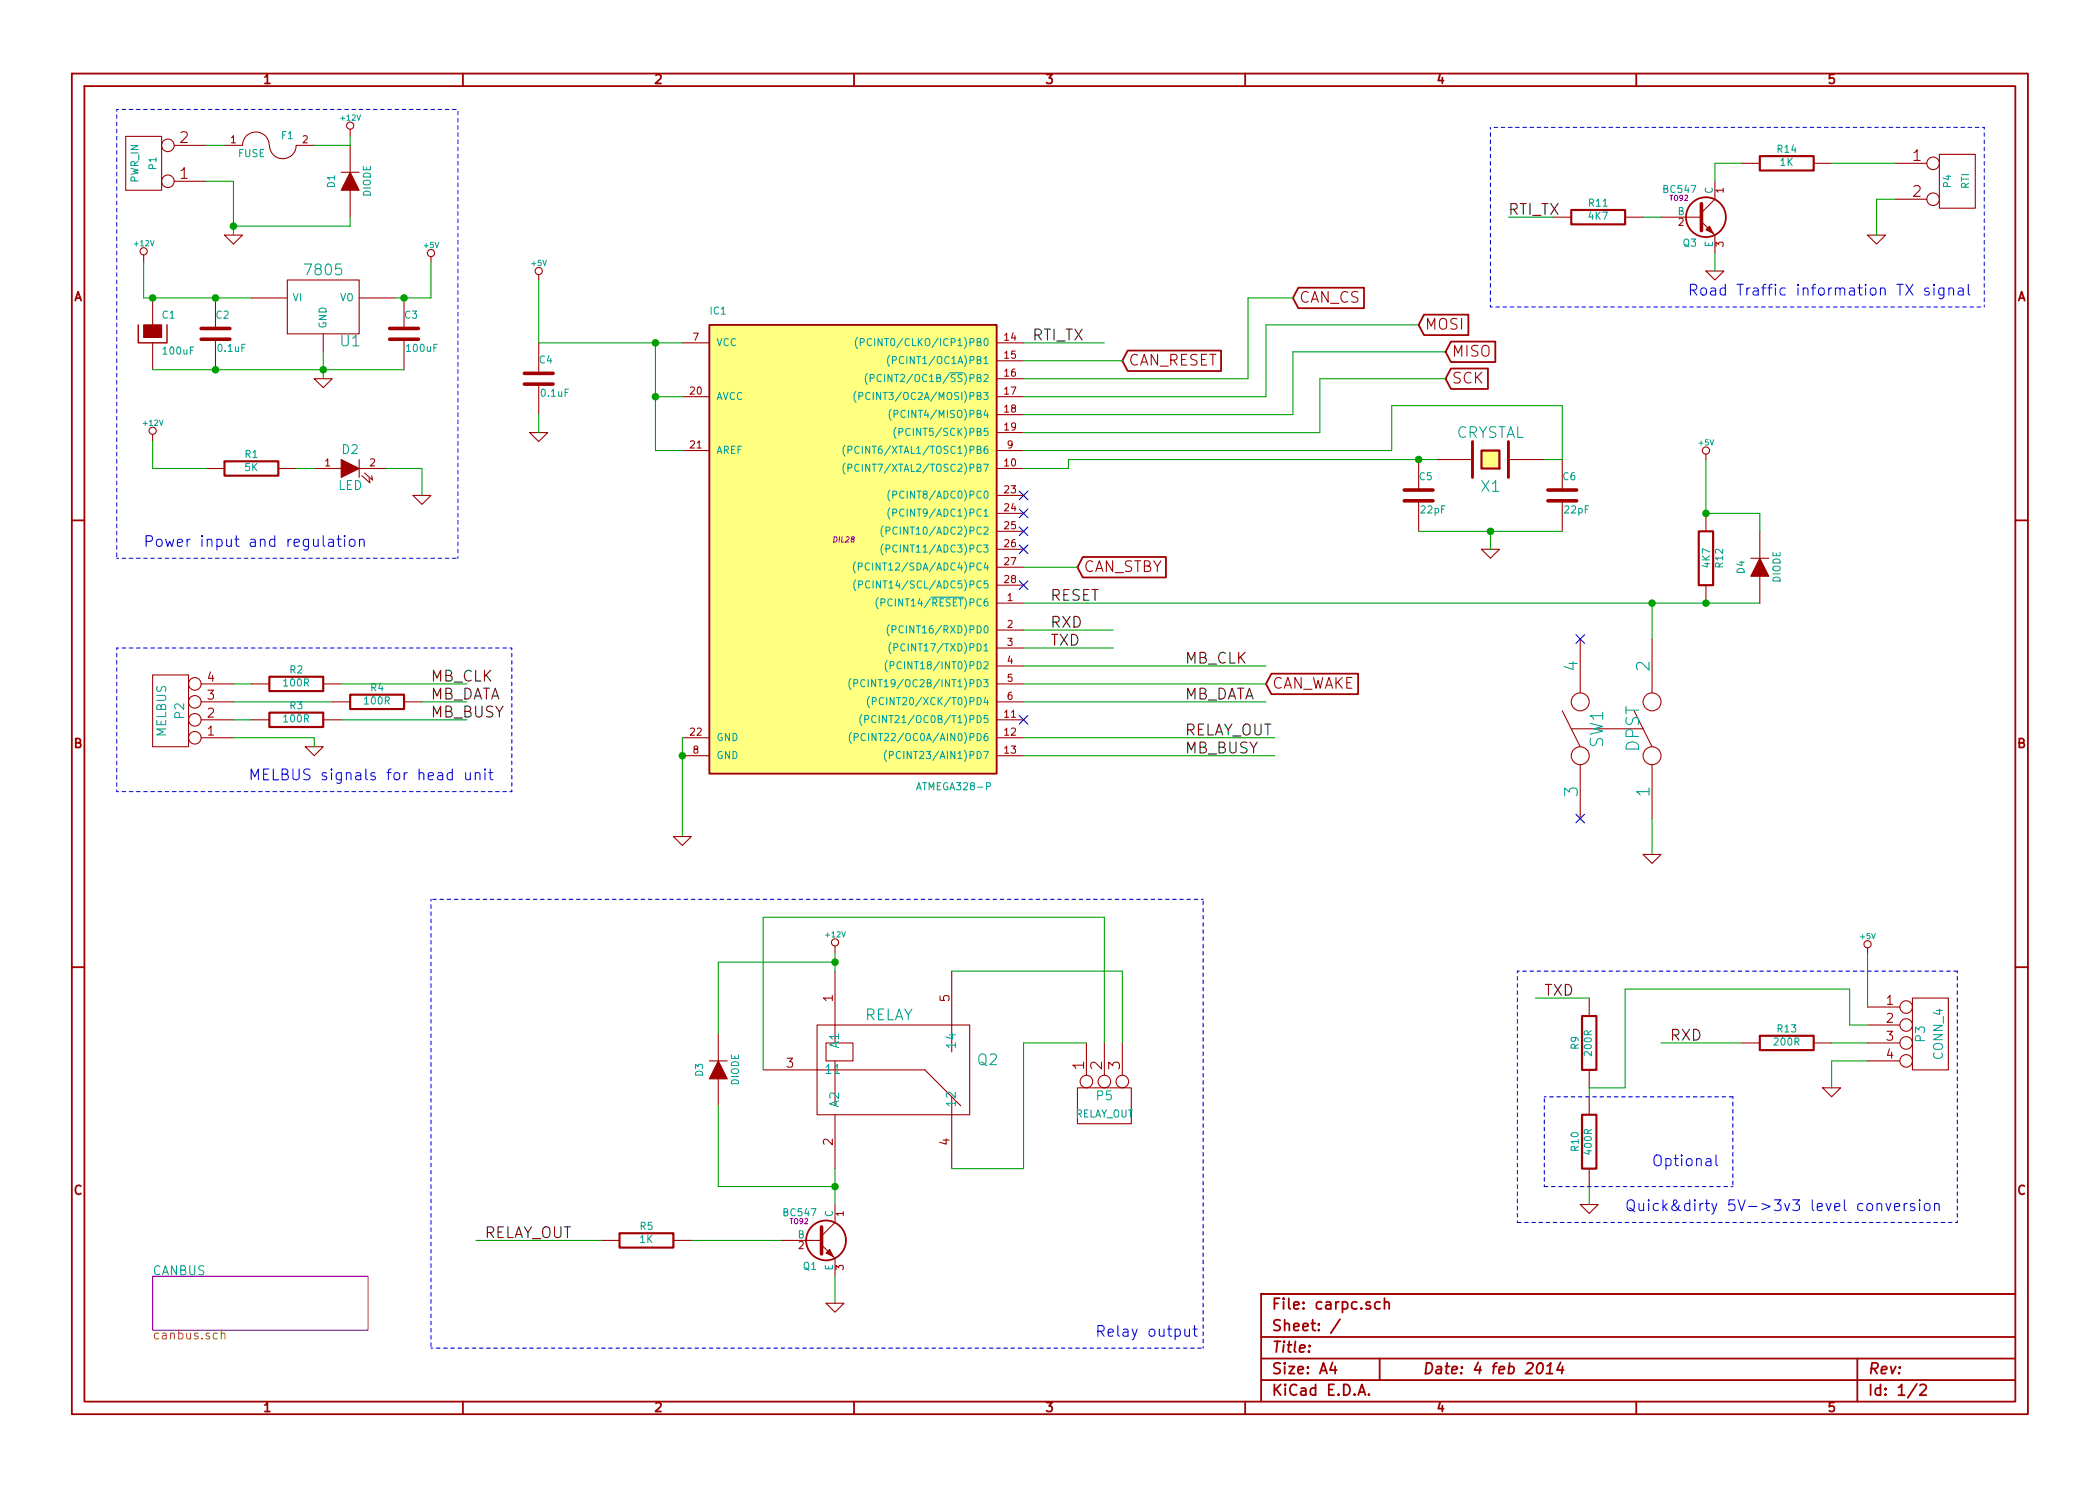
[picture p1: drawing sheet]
EESchema Schematic File Version 2
LIBS:power
LIBS:device
LIBS:transistors
LIBS:conn
LIBS:linear
LIBS:regul
LIBS:74xx
LIBS:cmos4000
LIBS:adc-dac
LIBS:memory
LIBS:xilinx
LIBS:special
LIBS:microcontrollers
LIBS:dsp
LIBS:microchip
LIBS:analog_switches
LIBS:motorola
LIBS:texas
LIBS:intel
LIBS:audio
LIBS:interface
LIBS:digital-audio
LIBS:philips
LIBS:display
LIBS:cypress
LIBS:siliconi
LIBS:opto
LIBS:atmel
LIBS:contrib
LIBS:valves
LIBS:doors
LIBS:mcp_can
LIBS:carpc-cache
EELAYER 27 0
EELAYER END
$Descr A4 11693 8268
encoding utf-8
Sheet 1 2
Title ""
Date "4 feb 2014"
Rev ""
Comp ""
Comment1 ""
Comment2 ""
Comment3 ""
Comment4 ""
$EndDescr
$Comp
L ATMEGA328-P IC1
U 1 1
P 4700 3000
F 0 "IC1" H 3950 4250 40  0000 L BNN
F 1 "ATMEGA328-P" H 5100 1600 40  0000 L BNN
F 2 "DIL28" H 4700 3000 30  0000 C CIN
F 3 "~" H 4700 3000 60  0000 C CNN
	1    4700 3000
	1    0    0    -1  
$EndComp
$Comp
L +12V #PWR01
U 1 1
P 800 1450
F 0 "#PWR01" H 800 1400 20  0001 C CNN
F 1 "+12V" H 800 1550 30  0000 C CNN
F 2 "" H 800 1450 60  0000 C CNN
F 3 "" H 800 1450 60  0000 C CNN
	1    800  1450
	1    0    0    -1  
$EndComp
$Comp
L 7805 U1
U 1 1
P 1800 1700
F 0 "U1" H 1950 1504 60  0000 C CNN
F 1 "7805" H 1800 1900 60  0000 C CNN
F 2 "~" H 1800 1700 60  0000 C CNN
F 3 "~" H 1800 1700 60  0000 C CNN
	1    1800 1700
	1    0    0    -1  
$EndComp
Wire Wire Line
	800  1450 800  1650
Wire Wire Line
	800  1650 1400 1650
$Comp
L GND #PWR02
U 1 1
P 1800 2100
F 0 "#PWR02" H 1800 2100 30  0001 C CNN
F 1 "GND" H 1800 2030 30  0001 C CNN
F 2 "" H 1800 2100 60  0000 C CNN
F 3 "" H 1800 2100 60  0000 C CNN
	1    1800 2100
	1    0    0    -1  
$EndComp
Wire Wire Line
	1800 1950 1800 2100
Wire Wire Line
	2200 1650 2400 1650
Wire Wire Line
	2400 1650 2400 1450
$Comp
L +5V #PWR03
U 1 1
P 2400 1450
F 0 "#PWR03" H 2400 1540 20  0001 C CNN
F 1 "+5V" H 2400 1540 30  0000 C CNN
F 2 "" H 2400 1450 60  0000 C CNN
F 3 "" H 2400 1450 60  0000 C CNN
	1    2400 1450
	1    0    0    -1  
$EndComp
$Comp
L C C2
U 1 1
P 1200 1850
F 0 "C2" H 1200 1950 40  0000 L CNN
F 1 "0.1uF" H 1206 1765 40  0000 L CNN
F 2 "~" H 1238 1700 30  0000 C CNN
F 3 "~" H 1200 1850 60  0000 C CNN
	1    1200 1850
	1    0    0    -1  
$EndComp
$Comp
L C C3
U 1 1
P 2250 1850
F 0 "C3" H 2250 1950 40  0000 L CNN
F 1 "100uF" H 2256 1765 40  0000 L CNN
F 2 "~" H 2288 1700 30  0000 C CNN
F 3 "~" H 2250 1850 60  0000 C CNN
	1    2250 1850
	1    0    0    -1  
$EndComp
$Comp
L CP C1
U 1 1
P 850 1850
F 0 "C1" H 900 1950 40  0000 L CNN
F 1 "100uF" H 900 1750 40  0000 L CNN
F 2 "~" H 950 1700 30  0000 C CNN
F 3 "~" H 850 1850 300 0000 C CNN
	1    850  1850
	1    0    0    -1  
$EndComp
Wire Wire Line
	850  2050 2250 2050
Connection ~ 1800 2050
Connection ~ 1200 2050
$Comp
L +5V #PWR04
U 1 1
P 3000 1550
F 0 "#PWR04" H 3000 1640 20  0001 C CNN
F 1 "+5V" H 3000 1640 30  0000 C CNN
F 2 "" H 3000 1550 60  0000 C CNN
F 3 "" H 3000 1550 60  0000 C CNN
	1    3000 1550
	1    0    0    -1  
$EndComp
Wire Wire Line
	3000 1900 3800 1900
Wire Wire Line
	3000 1550 3000 1900
$Comp
L C C4
U 1 1
P 3000 2100
F 0 "C4" H 3000 2200 40  0000 L CNN
F 1 "0.1uF" H 3006 2015 40  0000 L CNN
F 2 "~" H 3038 1950 30  0000 C CNN
F 3 "~" H 3000 2100 60  0000 C CNN
	1    3000 2100
	1    0    0    -1  
$EndComp
Wire Wire Line
	3800 2200 3650 2200
Connection ~ 3650 1900
Wire Wire Line
	3650 2500 3800 2500
Connection ~ 3650 2200
Wire Wire Line
	3800 4100 3800 4650
Wire Wire Line
	3650 1900 3650 2500
Connection ~ 3800 4200
$Comp
L GND #PWR05
U 1 1
P 3000 2400
F 0 "#PWR05" H 3000 2400 30  0001 C CNN
F 1 "GND" H 3000 2330 30  0001 C CNN
F 2 "" H 3000 2400 60  0000 C CNN
F 3 "" H 3000 2400 60  0000 C CNN
	1    3000 2400
	1    0    0    -1  
$EndComp
Wire Wire Line
	3000 2300 3000 2400
$Comp
L GND #PWR06
U 1 1
P 3800 4650
F 0 "#PWR06" H 3800 4650 30  0001 C CNN
F 1 "GND" H 3800 4580 30  0001 C CNN
F 2 "" H 3800 4650 60  0000 C CNN
F 3 "" H 3800 4650 60  0000 C CNN
	1    3800 4650
	1    0    0    -1  
$EndComp
$Comp
L R R12
U 1 1
P 9500 3100
F 0 "R12" V 9580 3100 40  0000 C CNN
F 1 "4K7" V 9507 3101 40  0000 C CNN
F 2 "~" V 9430 3100 30  0000 C CNN
F 3 "~" H 9500 3100 30  0000 C CNN
	1    9500 3100
	1    0    0    -1  
$EndComp
Wire Wire Line
	5700 3350 9800 3350
$Comp
L DIODE D4
U 1 1
P 9800 3150
F 0 "D4" H 9800 3250 40  0000 C CNN
F 1 "DIODE" H 9800 3050 40  0000 C CNN
F 2 "~" H 9800 3150 60  0000 C CNN
F 3 "~" H 9800 3150 60  0000 C CNN
	1    9800 3150
	0    -1   -1   0   
$EndComp
Connection ~ 9500 3350
Wire Wire Line
	9800 2850 9800 2950
Connection ~ 9500 2850
Wire Wire Line
	9500 2850 9800 2850
Wire Wire Line
	9500 2850 9500 2550
$Comp
L +5V #PWR07
U 1 1
P 9500 2550
F 0 "#PWR07" H 9500 2640 20  0001 C CNN
F 1 "+5V" H 9500 2640 30  0000 C CNN
F 2 "" H 9500 2550 60  0000 C CNN
F 3 "" H 9500 2550 60  0000 C CNN
	1    9500 2550
	1    0    0    -1  
$EndComp
$Comp
L CRYSTAL X1
U 1 1
P 8300 2550
F 0 "X1" H 8300 2700 60  0000 C CNN
F 1 "CRYSTAL" H 8300 2400 60  0000 C CNN
F 2 "~" H 8300 2550 60  0000 C CNN
F 3 "~" H 8300 2550 60  0000 C CNN
	1    8300 2550
	-1   0    0    1   
$EndComp
$Comp
L C C5
U 1 1
P 7900 2750
F 0 "C5" H 7900 2850 40  0000 L CNN
F 1 "22pF" H 7906 2665 40  0000 L CNN
F 2 "~" H 7938 2600 30  0000 C CNN
F 3 "~" H 7900 2750 60  0000 C CNN
	1    7900 2750
	1    0    0    -1  
$EndComp
$Comp
L C C6
U 1 1
P 8700 2750
F 0 "C6" H 8700 2850 40  0000 L CNN
F 1 "22pF" H 8706 2665 40  0000 L CNN
F 2 "~" H 8738 2600 30  0000 C CNN
F 3 "~" H 8700 2750 60  0000 C CNN
	1    8700 2750
	1    0    0    -1  
$EndComp
Wire Wire Line
	8700 2550 8600 2550
Wire Wire Line
	5950 2550 8000 2550
Wire Wire Line
	5950 2550 5950 2600
Wire Wire Line
	5950 2600 5700 2600
Connection ~ 7900 2550
Wire Wire Line
	5700 2500 7750 2500
Wire Wire Line
	7750 2500 7750 2250
Wire Wire Line
	7750 2250 8700 2250
Wire Wire Line
	8700 2250 8700 2550
Wire Wire Line
	7900 2950 8700 2950
$Comp
L GND #PWR08
U 1 1
P 8300 3050
F 0 "#PWR08" H 8300 3050 30  0001 C CNN
F 1 "GND" H 8300 2980 30  0001 C CNN
F 2 "" H 8300 3050 60  0000 C CNN
F 3 "" H 8300 3050 60  0000 C CNN
	1    8300 3050
	1    0    0    -1  
$EndComp
Wire Wire Line
	8300 3050 8300 2950
Connection ~ 8300 2950
Text Label 5850 3350 0    60   ~ 0
RESET
Wire Wire Line
	5700 2200 7050 2200
Wire Wire Line
	5700 2400 7350 2400
$Sheet
S 850  7100 1200 300 
U 52DED70C
F0 "CANBUS" 50
F1 "canbus.sch" 50
$EndSheet
Wire Wire Line
	7050 1800 7900 1800
Wire Wire Line
	7200 1950 8050 1950
Text GLabel 7900 1800 2    60   Input ~ 0
MOSI
Text GLabel 8050 1950 2    60   Input ~ 0
MISO
Wire Wire Line
	5700 2300 7200 2300
Text GLabel 8050 2100 2    60   Input ~ 0
SCK
Wire Wire Line
	7350 2100 8050 2100
Wire Wire Line
	7350 2400 7350 2100
Wire Wire Line
	5700 3500 6200 3500
Text Label 5850 3500 0    60   ~ 0
RXD
Wire Wire Line
	5700 3600 6200 3600
Text Label 5850 3600 0    60   ~ 0
TXD
Text Label 9300 5800 0    60   ~ 0
RXD
$Comp
L R R13
U 1 1
P 9950 5800
F 0 "R13" V 10030 5800 40  0000 C CNN
F 1 "200R" V 9957 5801 40  0000 C CNN
F 2 "~" V 9880 5800 30  0000 C CNN
F 3 "~" H 9950 5800 30  0000 C CNN
	1    9950 5800
	0    -1   -1   0   
$EndComp
Wire Wire Line
	9700 5800 9250 5800
$Comp
L R R9
U 1 1
P 8850 5800
F 0 "R9" V 8930 5800 40  0000 C CNN
F 1 "200R" V 8857 5801 40  0000 C CNN
F 2 "~" V 8780 5800 30  0000 C CNN
F 3 "~" H 8850 5800 30  0000 C CNN
	1    8850 5800
	-1   0    0    1   
$EndComp
$Comp
L R R10
U 1 1
P 8850 6350
F 0 "R10" V 8930 6350 40  0000 C CNN
F 1 "400R" V 8857 6351 40  0000 C CNN
F 2 "~" V 8780 6350 30  0000 C CNN
F 3 "~" H 8850 6350 30  0000 C CNN
	1    8850 6350
	-1   0    0    1   
$EndComp
Wire Wire Line
	8850 6050 8850 6100
$Comp
L GND #PWR09
U 1 1
P 8850 6700
F 0 "#PWR09" H 8850 6700 30  0001 C CNN
F 1 "GND" H 8850 6630 30  0001 C CNN
F 2 "" H 8850 6700 60  0000 C CNN
F 3 "" H 8850 6700 60  0000 C CNN
	1    8850 6700
	1    0    0    -1  
$EndComp
Wire Wire Line
	8850 6600 8850 6700
Wire Wire Line
	8850 5550 8550 5550
Text Label 8600 5550 0    60   ~ 0
TXD
$Comp
L GND #PWR010
U 1 1
P 10200 6050
F 0 "#PWR010" H 10200 6050 30  0001 C CNN
F 1 "GND" H 10200 5980 30  0001 C CNN
F 2 "" H 10200 6050 60  0000 C CNN
F 3 "" H 10200 6050 60  0000 C CNN
	1    10200 6050
	1    0    0    -1  
$EndComp
Wire Wire Line
	10200 5900 10400 5900
Wire Wire Line
	10200 5900 10200 6050
Wire Notes Line
	8450 5400 10900 5400
Wire Notes Line
	10900 5400 10900 6800
Wire Notes Line
	10900 6800 8450 6800
Wire Notes Line
	8450 6800 8450 5400
Text Notes 9050 6750 0    60   ~ 0
Quick&dirty 5V->3v3 level conversion
Text GLabel 7200 1650 2    60   Input ~ 0
CAN_CS
Text GLabel 6250 2000 2    60   Input ~ 0
CAN_RESET
Text GLabel 6000 3150 2    60   Input ~ 0
CAN_STBY
Wire Wire Line
	6000 3150 5700 3150
$Comp
L BC547 Q3
U 1 1
P 9450 1200
F 0 "Q3" H 9450 1051 40  0000 R CNN
F 1 "BC547" H 9450 1350 40  0000 R CNN
F 2 "TO92" H 9350 1302 29  0000 C CNN
F 3 "~" H 9450 1200 60  0000 C CNN
	1    9450 1200
	1    0    0    -1  
$EndComp
$Comp
L R R11
U 1 1
P 8900 1200
F 0 "R11" V 8980 1200 40  0000 C CNN
F 1 "4K7" V 8907 1201 40  0000 C CNN
F 2 "~" V 8830 1200 30  0000 C CNN
F 3 "~" H 8900 1200 30  0000 C CNN
	1    8900 1200
	0    -1   -1   0   
$EndComp
Wire Wire Line
	9250 1200 9150 1200
$Comp
L R R14
U 1 1
P 9950 900
F 0 "R14" V 10030 900 40  0000 C CNN
F 1 "1K" V 9957 901 40  0000 C CNN
F 2 "~" V 9880 900 30  0000 C CNN
F 3 "~" H 9950 900 30  0000 C CNN
	1    9950 900 
	0    -1   -1   0   
$EndComp
Wire Wire Line
	9700 900  9550 900 
Wire Wire Line
	9550 900  9550 1000
$Comp
L GND #PWR011
U 1 1
P 9550 1500
F 0 "#PWR011" H 9550 1500 30  0001 C CNN
F 1 "GND" H 9550 1430 30  0001 C CNN
F 2 "" H 9550 1500 60  0000 C CNN
F 3 "" H 9550 1500 60  0000 C CNN
	1    9550 1500
	1    0    0    -1  
$EndComp
Wire Wire Line
	9550 1400 9550 1500
$Comp
L CONN_2 P4
U 1 1
P 10900 1000
F 0 "P4" V 10850 1000 40  0000 C CNN
F 1 "RTI" V 10950 1000 40  0000 C CNN
F 2 "~" H 10900 1000 60  0000 C CNN
F 3 "~" H 10900 1000 60  0000 C CNN
	1    10900 1000
	1    0    0    -1  
$EndComp
Wire Wire Line
	10550 900  10200 900 
Text Label 8400 1200 0    60   ~ 0
RTI_TX
$Comp
L GND #PWR012
U 1 1
P 10450 1300
F 0 "#PWR012" H 10450 1300 30  0001 C CNN
F 1 "GND" H 10450 1230 30  0001 C CNN
F 2 "" H 10450 1300 60  0000 C CNN
F 3 "" H 10450 1300 60  0000 C CNN
	1    10450 1300
	1    0    0    -1  
$EndComp
Wire Wire Line
	10550 1100 10450 1100
Wire Wire Line
	10450 1100 10450 1300
Wire Wire Line
	8650 1200 8400 1200
Wire Wire Line
	5700 1900 6150 1900
Text Label 5750 1900 0    60   ~ 0
RTI_TX
Wire Notes Line
	11050 700  8300 700 
Wire Notes Line
	8300 700  8300 1700
Wire Notes Line
	8300 1700 11050 1700
Wire Notes Line
	11050 1700 11050 700 
Text Notes 9400 1650 0    60   ~ 0
Road Traffic information TX signal
$Comp
L CONN_2 P1
U 1 1
P 800 900
F 0 "P1" V 750 900 40  0000 C CNN
F 1 "PWR_IN" V 850 900 40  0000 C CNN
F 2 "~" H 800 900 60  0000 C CNN
F 3 "~" H 800 900 60  0000 C CNN
	1    800  900 
	-1   0    0    1   
$EndComp
$Comp
L +12V #PWR013
U 1 1
P 1950 750
F 0 "#PWR013" H 1950 700 20  0001 C CNN
F 1 "+12V" H 1950 850 30  0000 C CNN
F 2 "" H 1950 750 60  0000 C CNN
F 3 "" H 1950 750 60  0000 C CNN
	1    1950 750 
	1    0    0    -1  
$EndComp
$Comp
L GND #PWR014
U 1 1
P 1300 1300
F 0 "#PWR014" H 1300 1300 30  0001 C CNN
F 1 "GND" H 1300 1230 30  0001 C CNN
F 2 "" H 1300 1300 60  0000 C CNN
F 3 "" H 1300 1300 60  0000 C CNN
	1    1300 1300
	1    0    0    -1  
$EndComp
Wire Notes Line
	650  600  2550 600 
Wire Notes Line
	650  600  650  3100
Wire Notes Line
	650  3100 2550 3100
Wire Notes Line
	2550 3100 2550 600 
Text Notes 800  3050 0    60   ~ 0
Power input and regulation
Text GLabel 7050 3800 2    60   Input ~ 0
CAN_WAKE
Wire Wire Line
	5700 4100 7100 4100
Text Label 6600 4100 0    60   ~ 0
RELAY_OUT
$Comp
L RELAY Q2
U 1 1
P 4950 6000
F 0 "Q2" H 5500 6100 60  0000 C CNN
F 1 "RELAY" H 4950 6350 60  0000 C CNN
F 2 "~" H 4950 6000 60  0000 C CNN
F 3 "~" H 4950 6000 60  0000 C CNN
	1    4950 6000
	1    0    0    -1  
$EndComp
$Comp
L +12V #PWR015
U 1 1
P 4650 5300
F 0 "#PWR015" H 4650 5250 20  0001 C CNN
F 1 "+12V" H 4650 5400 30  0000 C CNN
F 2 "" H 4650 5300 60  0000 C CNN
F 3 "" H 4650 5300 60  0000 C CNN
	1    4650 5300
	1    0    0    -1  
$EndComp
Wire Wire Line
	4650 5300 4650 5400
$Comp
L BC547 Q1
U 1 1
P 4550 6900
F 0 "Q1" H 4550 6751 40  0000 R CNN
F 1 "BC547" H 4550 7050 40  0000 R CNN
F 2 "TO92" H 4450 7002 29  0000 C CNN
F 3 "~" H 4550 6900 60  0000 C CNN
	1    4550 6900
	1    0    0    -1  
$EndComp
Wire Wire Line
	4650 6500 4650 6700
Wire Wire Line
	4650 7100 4650 7250
$Comp
L GND #PWR016
U 1 1
P 4650 7250
F 0 "#PWR016" H 4650 7250 30  0001 C CNN
F 1 "GND" H 4650 7180 30  0001 C CNN
F 2 "" H 4650 7250 60  0000 C CNN
F 3 "" H 4650 7250 60  0000 C CNN
	1    4650 7250
	1    0    0    -1  
$EndComp
Wire Wire Line
	3850 6900 4350 6900
$Comp
L R R5
U 1 1
P 3600 6900
F 0 "R5" V 3680 6900 40  0000 C CNN
F 1 "1K" V 3607 6901 40  0000 C CNN
F 2 "~" V 3530 6900 30  0000 C CNN
F 3 "~" H 3600 6900 30  0000 C CNN
	1    3600 6900
	0    -1   -1   0   
$EndComp
Wire Wire Line
	2650 6900 3350 6900
Text Label 2700 6900 0    60   ~ 0
RELAY_OUT
$Comp
L CONN_3 P5
U 1 1
P 6150 6150
F 0 "P5" V 6100 6150 50  0000 C CNN
F 1 "RELAY_OUT" V 6200 6150 40  0000 C CNN
F 2 "~" H 6150 6150 60  0000 C CNN
F 3 "~" H 6150 6150 60  0000 C CNN
	1    6150 6150
	0    -1   1    0   
$EndComp
Wire Wire Line
	6050 5800 5700 5800
Wire Wire Line
	5700 5800 5700 6500
Wire Wire Line
	5700 6500 5300 6500
Wire Wire Line
	6250 5800 6250 5400
Wire Wire Line
	6250 5400 5300 5400
Wire Wire Line
	6150 5800 6150 5100
Wire Wire Line
	6150 5100 4250 5100
Wire Wire Line
	4250 5100 4250 5950
$Comp
L DIODE D3
U 1 1
P 4000 5950
F 0 "D3" H 4000 6050 40  0000 C CNN
F 1 "DIODE" H 4000 5850 40  0000 C CNN
F 2 "~" H 4000 5950 60  0000 C CNN
F 3 "~" H 4000 5950 60  0000 C CNN
	1    4000 5950
	0    -1   -1   0   
$EndComp
Wire Wire Line
	4000 6150 4000 6600
Wire Wire Line
	4000 6600 4650 6600
Connection ~ 4650 6600
Wire Wire Line
	4650 5350 4000 5350
Wire Wire Line
	4000 5350 4000 5750
Connection ~ 4650 5350
Wire Notes Line
	2400 5000 2400 7500
Wire Notes Line
	2400 7500 6700 7500
Wire Notes Line
	6700 7500 6700 5000
Wire Notes Line
	6700 5000 2400 5000
Text Notes 6100 7450 0    60   ~ 0
Relay output
$Comp
L +12V #PWR017
U 1 1
P 850 2450
F 0 "#PWR017" H 850 2400 20  0001 C CNN
F 1 "+12V" H 850 2550 30  0000 C CNN
F 2 "" H 850 2450 60  0000 C CNN
F 3 "" H 850 2450 60  0000 C CNN
	1    850  2450
	1    0    0    -1  
$EndComp
$Comp
L R R1
U 1 1
P 1400 2600
F 0 "R1" V 1480 2600 40  0000 C CNN
F 1 "5K" V 1407 2601 40  0000 C CNN
F 2 "~" V 1330 2600 30  0000 C CNN
F 3 "~" H 1400 2600 30  0000 C CNN
	1    1400 2600
	0    -1   -1   0   
$EndComp
Wire Wire Line
	850  2450 850  2600
Wire Wire Line
	850  2600 1150 2600
$Comp
L LED D2
U 1 1
P 1950 2600
F 0 "D2" H 1950 2700 50  0000 C CNN
F 1 "LED" H 1950 2500 50  0000 C CNN
F 2 "~" H 1950 2600 60  0000 C CNN
F 3 "~" H 1950 2600 60  0000 C CNN
	1    1950 2600
	1    0    0    -1  
$EndComp
Wire Wire Line
	1650 2600 1750 2600
$Comp
L GND #PWR018
U 1 1
P 2350 2750
F 0 "#PWR018" H 2350 2750 30  0001 C CNN
F 1 "GND" H 2350 2680 30  0001 C CNN
F 2 "" H 2350 2750 60  0000 C CNN
F 3 "" H 2350 2750 60  0000 C CNN
	1    2350 2750
	1    0    0    -1  
$EndComp
Wire Wire Line
	2350 2750 2350 2600
Wire Wire Line
	2350 2600 2150 2600
$Comp
L FUSE F1
U 1 1
P 1500 800
F 0 "F1" H 1600 850 40  0000 C CNN
F 1 "FUSE" H 1400 750 40  0000 C CNN
F 2 "~" H 1500 800 60  0000 C CNN
F 3 "~" H 1500 800 60  0000 C CNN
	1    1500 800 
	1    0    0    -1  
$EndComp
$Comp
L DIODE D1
U 1 1
P 1950 1000
F 0 "D1" H 1950 1100 40  0000 C CNN
F 1 "DIODE" H 1950 900 40  0000 C CNN
F 2 "~" H 1950 1000 60  0000 C CNN
F 3 "~" H 1950 1000 60  0000 C CNN
	1    1950 1000
	0    -1   -1   0   
$EndComp
Wire Wire Line
	1950 750  1950 800 
Wire Wire Line
	1150 800  1250 800 
Wire Wire Line
	1950 800  1750 800 
Wire Wire Line
	1150 1000 1300 1000
Wire Wire Line
	1300 1000 1300 1300
Wire Wire Line
	1300 1250 1950 1250
Wire Wire Line
	1950 1250 1950 1200
Connection ~ 1300 1250
$Comp
L CONN_4 P2
U 1 1
P 950 3950
F 0 "P2" V 900 3950 50  0000 C CNN
F 1 "MELBUS" V 1000 3950 50  0000 C CNN
F 2 "~" H 950 3950 60  0000 C CNN
F 3 "~" H 950 3950 60  0000 C CNN
	1    950  3950
	-1   0    0    1   
$EndComp
Wire Wire Line
	1300 3800 1400 3800
Wire Wire Line
	1300 3900 1850 3900
Wire Wire Line
	1300 4000 1400 4000
Wire Wire Line
	1300 4100 1750 4100
Text Label 2400 3800 0    60   ~ 0
MB_CLK
Text Label 2400 3900 0    60   ~ 0
MB_DATA
Text Label 2400 4000 0    60   ~ 0
MB_BUSY
$Comp
L GND #PWR019
U 1 1
P 1750 4150
F 0 "#PWR019" H 1750 4150 30  0001 C CNN
F 1 "GND" H 1750 4080 30  0001 C CNN
F 2 "" H 1750 4150 60  0000 C CNN
F 3 "" H 1750 4150 60  0000 C CNN
	1    1750 4150
	1    0    0    -1  
$EndComp
Wire Wire Line
	1750 4100 1750 4150
$Comp
L R R2
U 1 1
P 1650 3800
F 0 "R2" V 1730 3800 40  0000 C CNN
F 1 "100R" V 1657 3801 40  0000 C CNN
F 2 "~" V 1580 3800 30  0000 C CNN
F 3 "~" H 1650 3800 30  0000 C CNN
	1    1650 3800
	0    -1   -1   0   
$EndComp
$Comp
L R R4
U 1 1
P 2100 3900
F 0 "R4" V 2180 3900 40  0000 C CNN
F 1 "100R" V 2107 3901 40  0000 C CNN
F 2 "~" V 2030 3900 30  0000 C CNN
F 3 "~" H 2100 3900 30  0000 C CNN
	1    2100 3900
	0    -1   -1   0   
$EndComp
$Comp
L R R3
U 1 1
P 1650 4000
F 0 "R3" V 1730 4000 40  0000 C CNN
F 1 "100R" V 1657 4001 40  0000 C CNN
F 2 "~" V 1580 4000 30  0000 C CNN
F 3 "~" H 1650 4000 30  0000 C CNN
	1    1650 4000
	0    -1   -1   0   
$EndComp
Wire Wire Line
	1900 3800 2600 3800
Wire Wire Line
	2350 3900 2600 3900
Wire Wire Line
	1900 4000 2600 4000
Wire Notes Line
	650  3600 650  4400
Wire Notes Line
	650  4400 2850 4400
Wire Notes Line
	2850 4400 2850 3600
Wire Notes Line
	2850 3600 650  3600
Text Notes 2750 4350 2    60   ~ 0
MELBUS signals for head unit
Wire Wire Line
	5700 3900 7050 3900
Text Label 6600 4200 0    60   ~ 0
MB_BUSY
Text Label 6600 3900 0    60   ~ 0
MB_DATA
Wire Wire Line
	7050 3800 5700 3800
Wire Wire Line
	5700 3700 7050 3700
Text Label 6600 3700 0    60   ~ 0
MB_CLK
Connection ~ 850  1650
Connection ~ 1200 1650
NoConn ~ 5700 3250
Connection ~ 2250 1650
Wire Wire Line
	8850 6050 9050 6050
Wire Wire Line
	9050 6050 9050 5500
Wire Wire Line
	9050 5500 10300 5500
Wire Wire Line
	10300 5500 10300 5700
Wire Wire Line
	10200 5800 10400 5800
$Comp
L CONN_4 P3
U 1 1
P 10750 5750
F 0 "P3" V 10700 5750 50  0000 C CNN
F 1 "CONN_4" V 10800 5750 50  0000 C CNN
F 2 "~" H 10750 5750 60  0000 C CNN
F 3 "~" H 10750 5750 60  0000 C CNN
	1    10750 5750
	1    0    0    -1  
$EndComp
Wire Wire Line
	10300 5700 10400 5700
Wire Wire Line
	10400 5300 10400 5600
$Comp
L +5V #PWR020
U 1 1
P 10400 5300
F 0 "#PWR020" H 10400 5390 20  0001 C CNN
F 1 "+5V" H 10400 5390 30  0000 C CNN
F 2 "" H 10400 5300 60  0000 C CNN
F 3 "" H 10400 5300 60  0000 C CNN
	1    10400 5300
	1    0    0    -1  
$EndComp
$Comp
L DPST SW1
U 1 1
P 9000 4050
F 0 "SW1" H 9000 4150 70  0000 C CNN
F 1 "DPST" H 9000 3950 70  0000 C CNN
F 2 "~" H 9000 4050 60  0000 C CNN
F 3 "~" H 9000 4050 60  0000 C CNN
	1    9000 4050
	0    -1   -1   0   
$EndComp
$Comp
L GND #PWR021
U 1 1
P 9200 4750
F 0 "#PWR021" H 9200 4750 30  0001 C CNN
F 1 "GND" H 9200 4680 30  0001 C CNN
F 2 "" H 9200 4750 60  0000 C CNN
F 3 "" H 9200 4750 60  0000 C CNN
	1    9200 4750
	1    0    0    -1  
$EndComp
Wire Wire Line
	9200 4550 9200 4750
Wire Wire Line
	9200 3550 9200 3350
Connection ~ 9200 3350
NoConn ~ 8800 3550
NoConn ~ 8800 4550
NoConn ~ 5700 4000
Wire Wire Line
	7050 2200 7050 1800
Wire Wire Line
	7200 2300 7200 1950
Wire Wire Line
	7200 1650 6950 1650
Wire Wire Line
	6950 1650 6950 2100
Wire Wire Line
	6950 2100 5700 2100
Wire Wire Line
	6250 2000 5700 2000
NoConn ~ 5700 2750
NoConn ~ 5700 2850
Wire Wire Line
	5700 4200 7100 4200
NoConn ~ 5700 2950
NoConn ~ 5700 3050
NoConn ~ 13150 3600
Wire Notes Line
	8600 6100 9650 6100
Wire Notes Line
	9650 6100 9650 6600
Wire Notes Line
	9650 6600 8600 6600
Wire Notes Line
	8600 6600 8600 6100
Text Notes 9200 6500 0    60   ~ 0
Optional
$EndSCHEMATC
